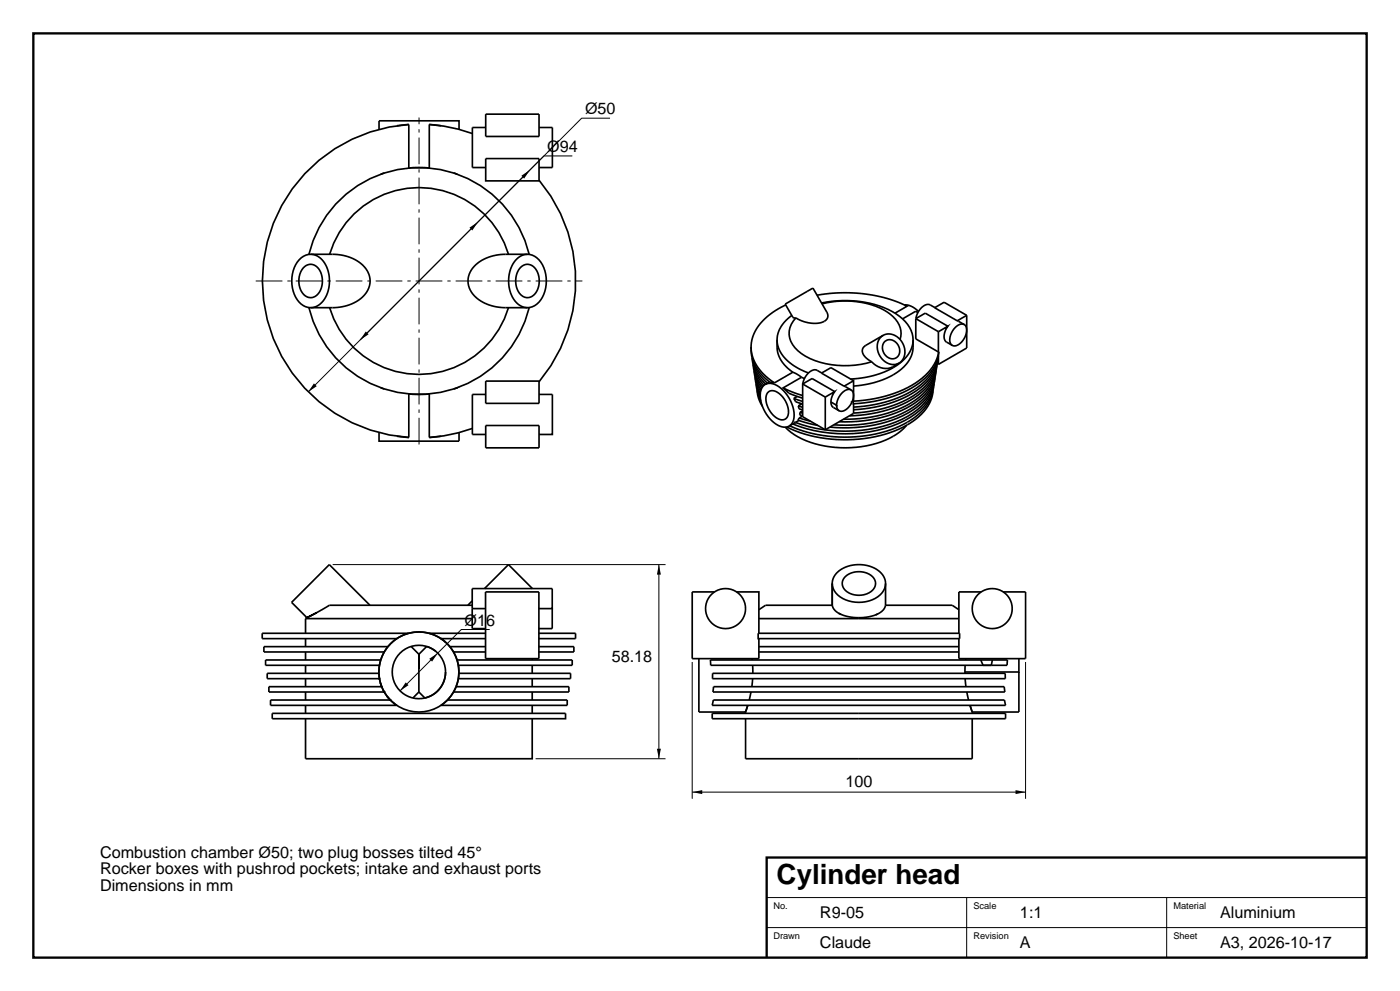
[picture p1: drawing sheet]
<svg xmlns="http://www.w3.org/2000/svg" width="420mm" height="297mm" viewBox="0 0 420 297" stroke-linecap="round" stroke-linejoin="round" font-family="sans-serif">
<path d="M10 10h400v277h-400zM410 257h-180v30" fill="none" stroke="#000" stroke-width=".7" stroke-linecap="butt"/>
<g fill="none" stroke="#000" stroke-width=".3">
<path d="M183 35.4h-8.5l-66.5 66.5M171.7 46.7h-8.5l-70.7 70.7M99.8 169.2h99.9M197.7 169.2v58.2M146.9 188.7h-8.5l-18.4 18.4M207.7 198.4v41M307.7 198.4v41M160.7 227.4h39M207.7 237.4h100M230 269h180M230 278h180M290 269v18"/>
<path d="M350 269v18"/>
</g>
<g fill="none" stroke="#000" stroke-width=".5">
<path d="M113.7 38.8v-2.6h24v2.6M122.6 37.3v13h6.2v-13M122.6 37.3a47 47 0 0 0-43.9 46.9 47 47 0 0 0 43.9 46.9M122.6 37.3l-3.5 .4M128.8 37.3l4.4 .5 4.3 .9 4.2 1.3M128.8 37.3l3.5 .4M145.7 38.2h-4v12h4M145.7 34.2h16v6.7h-16zM161.7 38.2h4v12h-4M115.3 51.8l-1 .4 .3-.1M136.1 51.8l1.1 .4M136.9 52.1l.2 .1"/>
<path d="M145.7 47.5h16v6.7h-16zM161.7 54a47 47 0 0 1 0 60.4M89.7 77.9a4.8 4.8 0 0 1 8.2 1.9 9.9 9.9 0 0 1-2.2 11.6 4.4 4.4 0 0 1-6.5-1.5 10.3 10.3 0 0 1 .5-12zM92.7 76.2a34 34 0 0 1 33-26 34 34 0 0 1 33.1 26M93.2 76.2h6.5a11.4 11.4 0 0 1 10.9 5.9 6.9 6.9 0 0 1-4 8.5 14.7 14.7 0 0 1-6.9 1.6h-6.5M98.9 76.2a28 28 0 0 1 26.8-20 28 28 0 0 1 26.8 20M155.1 77.6a4.5 4.5 0 0 1 7.1 1 10.1 10.1 0 0 1-1.1 12.5 4.8 4.8 0 0 1-7.6-2.4 10.2 10.2 0 0 1 1.6-11.1zM158.2 76.2h-6.5a11.4 11.4 0 0 0-10.9 5.9 6.9 6.9 0 0 0 4 8.5 14.7 14.7 0 0 0 6.9 1.6h6.5M91 80.2a3.1 3.1 0 0 1 3.2-.7 3.1 3.1 0 0 1 2.2 2.5 5.6 5.6 0 0 1-2.5 7.1 3.4 3.4 0 0 1-4-3 6.4 6.4 0 0 1 1.1-5.9zM92.7 92.2a34 34 0 0 0 33 26 34 34 0 0 0 33.1-26M98.9 92.2a28 28 0 0 0 26.8 20 28 28 0 0 0 26.8-20M156.3 80.1a2.88 2.88 0 0 1 4.7 1.1 5.9 5.9 0 0 1-1.8 7.8 3.7 3.7 0 0 1-4.4-3.5 6.2 6.2 0 0 1 1.5-5.4z"/>
<path d="M235.6 91.1l8.3-4.8 4.1 7.2a2.09 2.09 0 0 1-1.8 3.2 12.1 12.1 0 0 1-7.7-1.4l-.7-.2zM235.7 91.4a16.8 16.8 0 0 0-10.2 10.8 12 12 0 0 0 5.7 11.8l1.1 .7M237.5 94.5a8.3 8.3 0 0 0-3.5 10.8 15.1 15.1 0 0 0 8.5 6.5M238.8 95.3a6.4 6.4 0 0 0 .6 9.8 23.9 23.9 0 0 0 18.8 4.1l3.3-.8M245.1 88.5a44.8 44.8 0 0 1 27 3.3l-3.6 2.1M246.5 90.8a31.5 31.5 0 0 1 22.3 3.3 9.3 9.3 0 0 1 5.1 8.5 11.8 11.8 0 0 1-7.7 8.5 30.3 30.3 0 0 1-11 2.5M246.6 91.1a26 26 0 0 1 19.6 2.4 7.2 7.2 0 0 1 3.8 8.2M271.3 91.4a5.7 5.7 0 0 1 4.3 1.9M274.7 95.5v6.1l6.8 3.9M274.7 95.5l2.9-1.6 6.8 3.9M274.7 95.5l6.8 3.9M275.4 93.7l-.7-.4-3.9 2.3"/>
<path d="M280.5 92.2l-1.4-.8a3.4 3.4 0 0 0-3.9 2.6l-.4 1.5M281.5 99.4l2.9-1.6a3.5 3.5 0 0 0-.4 4.7l1.7 1M281.5 99.4v6.1M286.5 98.2a2.11 2.11 0 0 1 3-.8l.3 .6a4.8 4.8 0 0 1-3.5 5.7 1.79 1.79 0 0 1-1.3-2.7l.7-1.7zM287.2 96.1l2.1 1.2M290 94.5l-6.8-3.9-2.8 1.6 6.8 3.9M290 94.5v9.8l-8.5 4.9M290 94.5l-2.8 1.6M114.6 116.3l-.3-.1 1 .4M137.1 116.2l-.1 .1M137.2 116.2l-1.1 .4M137.7 116l-.2 .1"/>
<path d="M145.7 118.2h-4v12h4M145.7 114.2h16v6.7h-16zM161.7 118.2h4v12h-4M225.3 104a12.1 12.1 0 0 0 5.9 10.6l1.1 .1M225.6 107.2a11.8 11.8 0 0 0 4.1 7.9M225.8 107.8a12.8 12.8 0 0 0 4.4 7M225.9 109.2a11 11 0 0 0 2.9 6.6M226.1 109.7l1.1 3 2 2.8M226.2 111.1l.6 2.9 1.5 2.8M226.4 111.6l.8 2.4 1.4 2.3M226.5 113l.5 2.5 1.1 2.4M226.7 113.6l.5 1.8 1 1.9"/>
<path d="M226.8 115l.4 2.2 .9 2.1M227 115.5l1.1 3M227.1 116.9l.5 2.5 1.1 2.4M227.3 117.4l.9 2.8M229 115.6a2.99 2.99 0 0 1 4.2 0 10.7 10.7 0 0 1 4.9 10.2 3 3 0 0 1-4.9 1.5 9.9 9.9 0 0 1-4.9-10.5zM230.5 117.5a3.2 3.2 0 0 1 4.3 1.4 5.6 5.6 0 0 1 1.5 5.9v.1a1.95 1.95 0 0 1-3.1 .5 6.9 6.9 0 0 1-3.2-7.3zM230.8 114.5l-1.2 .7M233.1 101.9v2.1a9.5 9.5 0 0 0 4.8 7.6M234.9 116.3l1.2 1a10.2 10.2 0 0 0 4.1 1.9l.6 .1M237.9 111.6l2.6 1.5M237.9 111.6l-5.6 3.1M238.1 119.4l.6 1 2.1 .7"/>
<path d="M238.1 119.4l2.7 .9M239.2 118.8l-1.1 .6M240.5 113.1l.8 .4M240.5 113.1l-5.6 3.2 5.9 2.2M246.5 111.8l-1.4-.8a3.4 3.4 0 0 0-3.8 2.6l-.5 1.5 6.8 3.9M247.6 119l2.8-1.6-.8 1.5-.3 1.6M247.6 119v9.8M250.4 117.4l-6.8-4-2.8 1.7v9.8l6.8 3.9M253.2 115.7l2.1 1.2M256.1 114.1l-6.8-3.9-2.9 1.6 6.8 3.9M261.5 108.4a5.4 5.4 0 0 0 6.3 1.6l1.9-1.2M264.1 101.2a4.2 4.2 0 0 1 6.6 1.5 4.1 4.1 0 0 1-2.5 6.6 5.2 5.2 0 0 1-4.1-8.1z"/>
<path d="M264.9 100.5l-5.1 3a2.12 2.12 0 0 0 0 3.7l1.7 1.2M265.3 102.5a2.92 2.92 0 0 1 3.3-.2 2.92 2.92 0 0 1 1.3 3 2.36 2.36 0 0 1-1.9 2.2 2.36 2.36 0 0 1-2.6-1.3 3.1 3.1 0 0 1-.1-3.7zM273.9 101.9v2.1a10.7 10.7 0 0 1-6.8 8.8 29 29 0 0 1-11 2.9M279.8 117.4a14.8 14.8 0 0 1-8.8 9.8 42.1 42.1 0 0 1-34.1 .4M279.9 116.9a13.4 13.4 0 0 1-7.7 10.4 41.5 41.5 0 0 1-36.2 .7M280.1 115.5a14.6 14.6 0 0 1-7.9 9.3 42.6 42.6 0 0 1-33.6 1.8M280.2 115a13.2 13.2 0 0 1-7.1 10.1 41.8 41.8 0 0 1-33.2 2.7l-2.1-.7M280.4 113.6a15 15 0 0 1-8.8 9.8 41 41 0 0 1-21.4 3.9M280.5 113a13.3 13.3 0 0 1-7 10.2 40.2 40.2 0 0 1-24.5 4.8M280.7 111.6a15.6 15.6 0 0 1-9.2 10.1 40.8 40.8 0 0 1-18.5 4M280.8 111.1a13 13 0 0 1-6.3 9.7 38.7 38.7 0 0 1-22.8 5.6M281 109.7a15.1 15.1 0 0 1-8.1 9.6 38.8 38.8 0 0 1-16.8 4.5"/>
<path d="M281.1 109.2a14 14 0 0 1-7.9 10.7 39.2 39.2 0 0 1-18.4 4.7M281.2 109l.3 .2M281.2 107.8a15.3 15.3 0 0 1-8.2 9.7 39.3 39.3 0 0 1-16.9 4.5M281.3 107.5a13.3 13.3 0 0 1-6.9 9.9 37.6 37.6 0 0 1-18.3 5.4M281.5 106.7v2.5M281.6 105.4a15 15 0 0 1-8.1 10.1 39.6 39.6 0 0 1-17.5 4.7l.1-6.1-2.9 1.6M281.6 105.4a13.4 13.4 0 0 1-7 10.2 38 38 0 0 1-18.6 5.4v-.8M281.6 105.4l-.1 .1M113.7 129.7v2.5h24v-2.5M119.1 130.7l3.5 .4M122.6 131.1v-13h6.2v13M132.3 130.7l-3.5 .4"/>
<path d="M141.7 128.4l-4.2 1.3-4.3 .9-4.4 .5M145.7 127.5h16v6.7h-16zM239.5 121.6l.2 .9 1.1 .4M239.5 121.6l1.3 .5M239.7 126l-2.9 1.7M239.8 125.3l-.4 .6 5.9 1.6M239.8 125.3l3.4 .9M240 123.6l-.1 .7 .9 .3-1 .7M240 123.6l.8 .2M240.6 121l-1.1 .6M240.8 123.1l-.8 .5M249.3 120.5l.5 1.4 1.9 1.2"/>
<path d="M249.3 120.5l1.7 1a4.7 4.7 0 0 1 3.9-4.8 2.06 2.06 0 0 1 1 3.1 4.2 4.2 0 0 1-3.9 3.4l-.7-.5-.3-1.2M256.1 121v2.9l-8.5 4.9M272 127.5l-2 1.8a23 23 0 0 1-13.1 4.8 29.2 29.2 0 0 1-19.6-4.5l-1.7-1.6M145.4 176.4l7.1-7.2 7.2 7.2M145.7 177.4h16v20h-16zM214.4 177.4h-6.7v20h20v-6M221 177.4h6.7v12.4M249.7 174.9v6.5M251 171.7a9.9 9.9 0 0 1 13.8 .7 4.4 4.4 0 0 1-1.5 6.5 10.1 10.1 0 0 1-12.6-1.2 4.3 4.3 0 0 1 .3-6zM253.5 172.9a6 6 0 0 1 8.9 .8 3 3 0 0 1-2.2 4.2 5.8 5.8 0 0 1-7.4-2.1 2.71 2.71 0 0 1 .7-2.9zM265.7 174.9v6.5M294.4 177.4h-6.7v12.4"/>
<path d="M301 177.4h6.7v20h-20v-6M91.7 185.4h50M91.7 185.4v4.4M91.7 191.4v2.4M91.7 195.4v2.4M91.7 199.4v2.4M111 181.4l-12.2-12.2-11.3 11.3 4.6 4.6-.4 .3M113.8 199.4l-.1 2.4M114.2 197.8l-.4 1.6M114.2 197.8h-34.5v1.6h34.1M115.3 195.4l-1.1 2.4M116.4 193.8l-1.1 1.6"/>
<path d="M116.4 193.8h-37.2v1.6h36.1M119 191.4l-2.6 2.4M122.6 189.8l3.1-.4 3 .4M122.6 189.8l-1.8 .6-1.8 1M122.6 189.8h-43.9v1.6h40.3M123.3 193.7l2.4 2.4 2.3-2.4 1.5 .7 1.3 .8M128.7 189.8h17M128.7 189.8l1.8 .6 1.8 1M132.3 191.4l2.7 2.4M132.3 191.4h.1M132.3 191.4h13.4M132.6 191.6l.4 .3"/>
<path d="M133.2 192.1l.4 .3M135 193.8l1.1 1.6M135 193.8h10.7M136.1 195.4l1 2.4M136.1 195.4h9.6M137.1 197.8l.4 1.6M137.1 197.8h34.6v1.6h-34.2M137.5 199.4l.2 2.4M141.7 181.4h-40.2a5.7 5.7 0 0 0-4.9 1.3l-4.5 2.4 2.8-1.4M141.7 182.4v-6h24v6h-4M141.7 182.4v6h4M141.7 180.1l-1.3 1.3"/>
<path d="M141.7 182.4h4M159.7 197.4v.4M159.7 199.4v2.4M161.7 189.8h11v1.6h-11M161.7 193.8h10.5v1.6h-10.5M165.7 182.4v6h-4M209.7 197.4v16h14M225.6 197.4l.1 .4M225.8 199.4l.1 2.4M227.4 189.8h60.5v1.6h-60.5zM227.7 185.4h60M227.7 193.8h60"/>
<path d="M227.7 195.4h60M249.7 181.4h.1M249.7 181.4h-20l-2 1.3M249.7 181.4a5 5 0 0 0 4.6 3.4 12.6 12.6 0 0 0 10.6-1.9l.7-1.5M251.6 183.8l.7 .3M263.4 184l-.7 .3M265.6 181.4h20.1l2 1.3M289.5 199.4v2M289.7 197.4v.4M294.2 197.8l.7 1.6M294.9 199.4h-81.7l-.1-1.6h88.4a.52 .52 0 0 1 .7 .1 .52 .52 0 0 1 0 .7v.1a.62 .62 0 0 1-.2 .7 .62 .62 0 0 1-.8 0h-3.8M294.9 199.4h2.5"/>
<path d="M297.7 197.8l-.3 1.6M305.7 197.4v4h-16.2M81.2 209.8h35.9l1.9 1.6h-37.8zM81.7 213.8h88v1.6h-88zM91.7 215.4v12h68v-12M91.7 203.4v2.4M91.7 207.4v2.4M91.7 211.4v2.4M113.7 201.8l.1 1.6M113.7 201.8h-33.5v1.6h33.6M113.7 202.6h.1M113.8 203h.1"/>
<path d="M113.8 203.4l.7 2.4M113.8 203.4h.1M114.1 204.7l.3 .8M114.5 205.8l.8 1.6M114.5 205.8h.1M114.5 205.8h-33.8v1.6h34.6M114.9 206.6l.1 .4M115.3 207.4l1.8 2.4M115.3 207.4h.1M116.1 208.7l1 1.1M117.1 209.8h.1M118 210.7l.4 .3"/>
<path d="M125.7 207.4l-1.8 1.8M125.7 200.3v-4.2v11.3M132.3 211.4l1.9-1.6h36v1.6zM133.7 201.4a7.8 7.8 0 0 1-6.3 7.7l-1.7-1.7M136.1 207.4l-1.9 2.4M136.8 205.8l-.7 1.6M136.8 205.8h33.9v1.6h-34.6M137.5 203.4l-.7 2.4M137.7 201.8l-.2 1.6M137.7 201.8h33.5v1.6h-33.7M159.7 203.4v2.4M159.7 207.4v2.4"/>
<path d="M159.7 211.4v2.4M213.7 213.8h88v1.6h-88zM213.8 201.8h87.8v1.6h-87.9zM214 209.8h87.3l.4 1.6h-88zM214.1 205.8h87.2l.1 1.6h-87.5zM223.7 215.4v12h68v-12M223.7 213.4v.4M223.7 213.2v.1M223.8 213.1l.5-1.7-.6 2M225.3 207.4l-.5 2.4M225.8 203.4l-.2 2.4M289.5 201.4v.4"/>
<path d="M289.5 203.4l.3 2.4M290 207.4l.6 2.4M291.6 213.1l-.6-1.7 .7 2M291.6 213.2v.1M291.7 213.4v.4M305.7 201.4v12h-14"/>
<circle cx="217.7" cy="182.4" r="6"/>
<circle cx="297.7" cy="182.4" r="6"/>
<circle cx="125.7" cy="201.4" r="8"/>
<circle cx="125.7" cy="201.4" r="12"/>
</g>
<path d="M76.7 84.2h98M125.7 133.2v-98" fill="none" stroke="#000" stroke-width=".3" stroke-dasharray="8 1.5 1 1.5" stroke-linecap="butt"/>
<path d="M156.4 52.7l2.5-1.7-1.6 2.5zM140.8 68.2l2.6-1.7-1.7 2.6zM94.2 114.9l.8 .8-2.5 1.7zM109.7 99.3l.9 .9-2.6 1.7zM197.7 169.2l.6 3h-1.2zM128.8 197.4l2.5-1.7-1.7 2.6zM121.7 204.5l.9 .9-2.6 1.7zM197.1 224.4h1.2l-.6 3zM207.7 237.4l3-.6v1.2zM304.7 236.8l3 .6-3 .6z" fill="#000"/>
<text font-size="8.3" x="233" y="265">Cylinder head</text>
<g font-size="4.9">
<text x="175.5" y="34.2">Ø50</text>
<text x="164.2" y="45.5">Ø94</text>
<text x="139.4" y="187.5">Ø16</text>
<text x="183.5" y="198.3">58.18</text>
<text x="253.6" y="235.9">100</text>
<text x="30" y="257">Combustion chamber Ø50; two plug bosses tilted 45°</text>
<text x="30" y="262">Rocker boxes with pushrod pockets; intake and exhaust ports</text>
<text x="30" y="267">Dimensions in mm</text>
<text x="246" y="275">R9-05</text>
<text x="306" y="275">1:1</text>
<text x="366" y="275">Aluminium</text>
<text x="246" y="284">Claude</text>
<text x="306" y="284">A</text>
<text x="366" y="284">A3, 2026-10-17</text>
</g>
<g font-size="2.8">
<text x="232" y="272.5">No.</text>
<text x="292" y="272.5">Scale</text>
<text x="352" y="272.5">Material</text>
<text x="232" y="281.5">Drawn</text>
<text x="292" y="281.5">Revision</text>
<text x="352" y="281.5">Sheet</text>
</g>
</svg>
